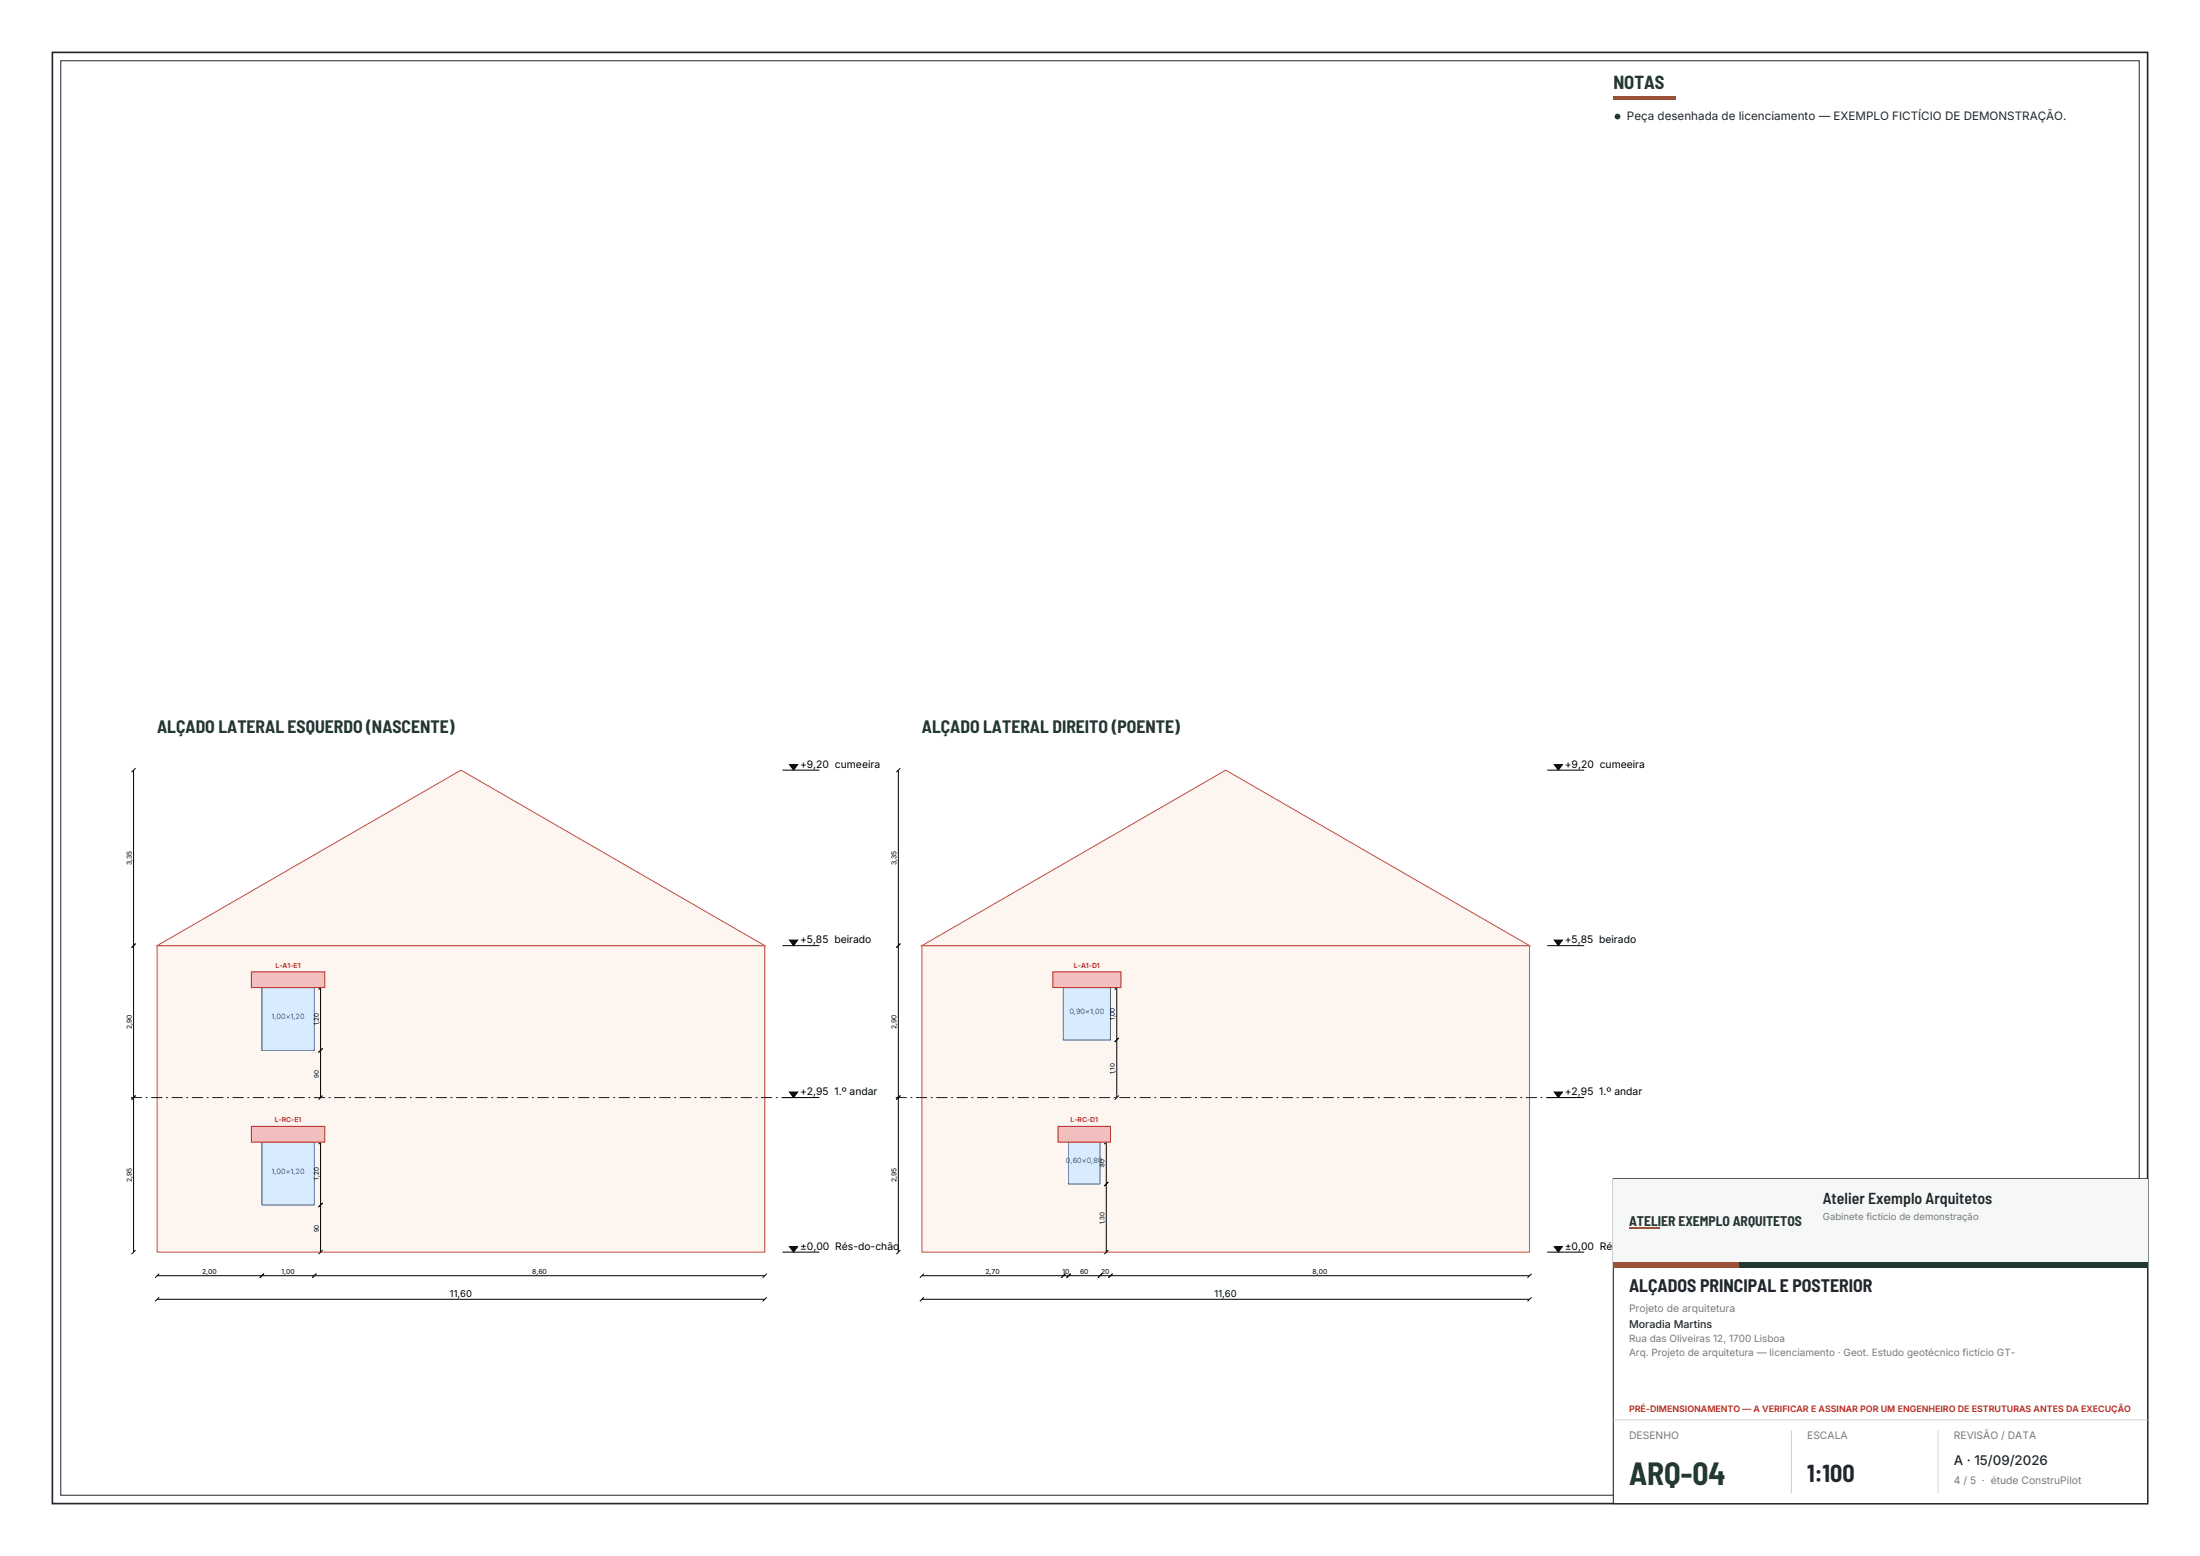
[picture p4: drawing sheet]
<svg xmlns="http://www.w3.org/2000/svg" width="420mm" height="297mm" viewBox="0 0 420 297" stroke-linecap="round" stroke-linejoin="round" font-family="sans-serif">
<g fill="#fcf5f0" stroke="#bf4d40" stroke-width=".19">
<path d="M30 180.5l58-33.5 58 33.5z"/>
<path d="M30 180.5h116v58.5h-116z" fill-rule="evenodd"/>
</g>
<path d="M50 218h10v12h-10z" fill-rule="evenodd" fill="#d9ebff" stroke="#1a59cc" stroke-width=".19"/>
<path d="M61.2 218v21M61.6 217.6l-.8 .8M61.6 238.6l-.8 .8M61.6 229.6l-.8 .8" fill="none" stroke="#000" stroke-width=".19"/>
<path d="M48 215h14v3h-14z" fill-rule="evenodd" fill="#f2bfbf" stroke="#cc1a1a" stroke-width=".19"/>
<path d="M50 188.5h10v12h-10z" fill-rule="evenodd" fill="#d9ebff" stroke="#1a59cc" stroke-width=".19"/>
<path d="M61.2 188.5v21M61.6 188.1l-.8 .8M61.6 209.1l-.8 .8M61.6 200.1l-.8 .8" fill="none" stroke="#000" stroke-width=".19"/>
<path d="M48 185.5h14v3h-14z" fill-rule="evenodd" fill="#f2bfbf" stroke="#cc1a1a" stroke-width=".19"/>
<path d="M25 209.5h126" fill="none" stroke="#1a1a1a" stroke-width=".19" stroke-dasharray="2.1 .7 .4 .7" stroke-linecap="butt"/>
<path d="M150.7 145.9h1.6l-.8 1.1zM150.7 179.4h1.6l-.8 1.1zM150.7 208.4h1.6l-.8 1.1zM150.7 237.9h1.6l-.8 1.1z" fill="#000" stroke="#000" stroke-width=".19"/>
<g fill="none" stroke="#000" stroke-width=".19">
<path d="M25.5 147v92M25.9 146.6l-.8 .8M149.4 147h7M25.9 180.1l-.8 .8M149.4 180.5h7M25.9 209.1l-.8 .8M149.4 209.5h7M25.9 238.6l-.8 .8M149.4 239h7M30 243.5h116M30 248h116M30.4 243.1l-.8 .8"/>
<path d="M30.4 247.6l-.8 .8M50.4 243.1l-.8 .8M60.4 243.1l-.8 .8M146.4 243.1l-.8 .8M146.4 247.6l-.8 .8"/>
</g>
<g fill="#fcf5f0" stroke="#bf4d40" stroke-width=".19">
<path d="M176 180.5l58-33.5 58 33.5z"/>
<path d="M176 180.5h116v58.5h-116z" fill-rule="evenodd"/>
</g>
<path d="M204 218h6v8h-6z" fill-rule="evenodd" fill="#d9ebff" stroke="#1a59cc" stroke-width=".19"/>
<path d="M211.2 218v21M211.6 217.6l-.8 .8M211.6 238.6l-.8 .8M211.6 225.6l-.8 .8" fill="none" stroke="#000" stroke-width=".19"/>
<path d="M202 215h10v3h-10z" fill-rule="evenodd" fill="#f2bfbf" stroke="#cc1a1a" stroke-width=".19"/>
<path d="M203 188.5h9v10h-9z" fill-rule="evenodd" fill="#d9ebff" stroke="#1a59cc" stroke-width=".19"/>
<path d="M213.2 188.5v21M213.6 198.1l-.8 .8M213.6 188.1l-.8 .8M213.6 209.1l-.8 .8" fill="none" stroke="#000" stroke-width=".19"/>
<path d="M201 185.5h13v3h-13z" fill-rule="evenodd" fill="#f2bfbf" stroke="#cc1a1a" stroke-width=".19"/>
<path d="M171 209.5h126" fill="none" stroke="#1a1a1a" stroke-width=".19" stroke-dasharray="2.1 .7 .4 .7" stroke-linecap="butt"/>
<path d="M296.7 145.9h1.6l-.8 1.1zM296.7 179.4h1.6l-.8 1.1zM296.7 208.4h1.6l-.8 1.1zM296.7 237.9h1.6l-.8 1.1z" fill="#000" stroke="#000" stroke-width=".19"/>
<g fill="none" stroke="#000" stroke-width=".19">
<path d="M171.5 147v92M171.9 146.6l-.8 .8M295.4 147h7M171.9 180.1l-.8 .8M295.4 180.5h7M171.9 209.1l-.8 .8M295.4 209.5h7M171.9 238.6l-.8 .8M295.4 239h7M176 243.5h116M176 248h116M176.4 243.1l-.8 .8"/>
<path d="M176.4 247.6l-.8 .8M203.4 243.1l-.8 .8M204.4 243.1l-.8 .8M210.4 243.1l-.8 .8M212.4 243.1l-.8 .8M292.4 243.1l-.8 .8M292.4 247.6l-.8 .8"/>
</g>
<path d="M10 10h400v277h-400z" fill="none" stroke="#21262e" stroke-width=".32"/>
<path d="M11.6 11.6h396.8v273.8h-396.8z" fill="none" stroke="#21262e" stroke-width=".19"/>
<path d="M308 225h102v62h-102z" fill-rule="evenodd" fill="#fff" stroke="#21262e" stroke-width=".21"/>
<path d="M308 225h102v16h-102z" fill-rule="evenodd" fill="#f6f7f7"/>
<path d="M311 234.4h5.7" fill="none" stroke="#875133" stroke-width=".21"/>
<path d="M308 241h102v1.1h-102z" fill-rule="evenodd" fill="#203b2d"/>
<path d="M308 241h24v1.1h-24z" fill-rule="evenodd" fill="#875133"/>
<path d="M308 271h102M342 273v12M370 273v12" fill="none" stroke="#cccfd4" stroke-width=".19"/>
<path d="M308 18.3h12v.7h-12z" fill-rule="evenodd" fill="#875133"/>
<circle cx="308.8" cy="22.3" r=".55" fill="#203b2d"/>
<text font-size="6" fill="#203b2d" x="311" y="283.4">ARQ-04</text>
<text font-size="4.6" fill="#21262e" x="345" y="282.8">1:100</text>
<text font-size="3.5" fill="#203b2d" x="308" y="17">NOTAS</text>
<g font-size="3.4" fill="#203b2d">
<text x="30" y="140">ALÇADO LATERAL ESQUERDO (NASCENTE)</text>
<text x="176" y="140">ALÇADO LATERAL DIREITO (POENTE)</text>
</g>
<text font-size="3.4" fill="#21262e" x="311" y="246.6">ALÇADOS PRINCIPAL E POSTERIOR</text>
<text font-size="3" fill="#21262e" x="348" y="229.8">Atelier Exemplo Arquitetos</text>
<text font-size="2.6" fill="#203b2d" x="311" y="233.9">ATELIER EXEMPLO ARQUITETOS</text>
<text font-size="2.5" fill="#21262e" x="373" y="279.6">A · 15/09/2026</text>
<text font-size="2.2" fill="#21262e" x="310.6" y="23">Peça desenhada de licenciamento — EXEMPLO FICTÍCIO DE DEMONSTRAÇÃO.</text>
<g font-size="2">
<text x="152.7" y="146.6">+9,20 cumeeira</text>
<text x="298.7" y="146.6">+9,20 cumeeira</text>
<text x="152.7" y="180.1">+5,85 beirado</text>
<text x="298.7" y="180.1">+5,85 beirado</text>
<text x="152.7" y="209.1">+2,95 1.º andar</text>
<text x="298.7" y="209.1">+2,95 1.º andar</text>
<text x="152.7" y="238.6">±0,00 Rés-do-chão</text>
<text x="298.7" y="238.6">±0,00 Rés-do-chão</text>
</g>
<g font-size="2" fill="#737880">
<text x="311" y="250.5">Projeto de arquitetura</text>
<text x="311" y="274.6">DESENHO</text>
<text x="345" y="274.6">ESCALA</text>
<text x="373" y="274.6">REVISÃO / DATA</text>
<text x="373" y="283.2">4 / 5 · étude ConstruPilot</text>
</g>
<text font-size="2" fill="#21262e" x="311" y="253.5">Moradia Martins</text>
<g font-size="1.9" fill="#737880">
<text x="311" y="256.2">Rua das Oliveiras 12, 1700 Lisboa</text>
<text x="311" y="258.9">Arq. Projeto de arquitetura — licenciamento · Geot. Estudo geotécnico fictício GT-</text>
</g>
<text font-size="1.8" fill="#737880" x="348" y="232.9">Gabinete fictício de demonstração</text>
<g font-size="1.8">
<text x="85.9" y="247.6">11,60</text>
<text x="231.9" y="247.6">11,60</text>
</g>
<text font-size="1.7" fill="#b31f1a" x="311" y="269.6">PRÉ-DIMENSIONAMENTO — A VERIFICAR E ASSINAR POR UM ENGENHEIRO DE ESTRUTURAS ANTES DA EXECUÇÃO</text>
<g font-size="1.4" fill="#1a59cc">
<text x="51.8" y="194.5">1,00×1,20</text>
<text x="204.1" y="193.5">0,90×1,00</text>
<text x="51.8" y="224">1,00×1,20</text>
<text x="203.5" y="222">0,60×0,80</text>
</g>
<g font-size="1.3">
<text x="25.1" y="165.1" transform="rotate(-90 25.1 165.1)">3,35</text>
<text x="171.1" y="165.1" transform="rotate(-90 171.1 165.1)">3,35</text>
<text x="25.1" y="196.4" transform="rotate(-90 25.1 196.4)">2,90</text>
<text x="171.1" y="196.4" transform="rotate(-90 171.1 196.4)">2,90</text>
<text x="25.1" y="225.6" transform="rotate(-90 25.1 225.6)">2,95</text>
<text x="171.1" y="225.6" transform="rotate(-90 171.1 225.6)">2,95</text>
<text x="38.6" y="243.1">2,00</text>
<text x="53.7" y="243.1">1,00</text>
<text x="101.6" y="243.1">8,60</text>
<text x="188.1" y="243.1">2,70</text>
<text x="202.8" y="243.1">10</text>
<text x="206.2" y="243.1">60</text>
<text x="210.2" y="243.1">20</text>
<text x="250.6" y="243.1">8,00</text>
</g>
<g font-size="1.3" fill="#cc1a1a">
<text x="52.6" y="184.7">L-A1-E1</text>
<text x="205" y="184.7">L-A1-D1</text>
<text x="52.5" y="214.2">L-RC-E1</text>
<text x="204.4" y="214.2">L-RC-D1</text>
</g>
<g font-size="1.2">
<text x="60.8" y="195.7" transform="rotate(-90 60.8 195.7)">1,20</text>
<text x="212.8" y="194.7" transform="rotate(-90 212.8 194.7)">1,00</text>
<text x="60.8" y="205.8" transform="rotate(-90 60.8 205.8)">90</text>
<text x="212.8" y="205" transform="rotate(-90 212.8 205)">1,10</text>
<text x="60.8" y="225.2" transform="rotate(-90 60.8 225.2)">1,20</text>
<text x="210.8" y="222.7" transform="rotate(-90 210.8 222.7)">80</text>
<text x="210.8" y="233.7" transform="rotate(-90 210.8 233.7)">1,30</text>
<text x="60.8" y="235.3" transform="rotate(-90 60.8 235.3)">90</text>
</g>
</svg>
